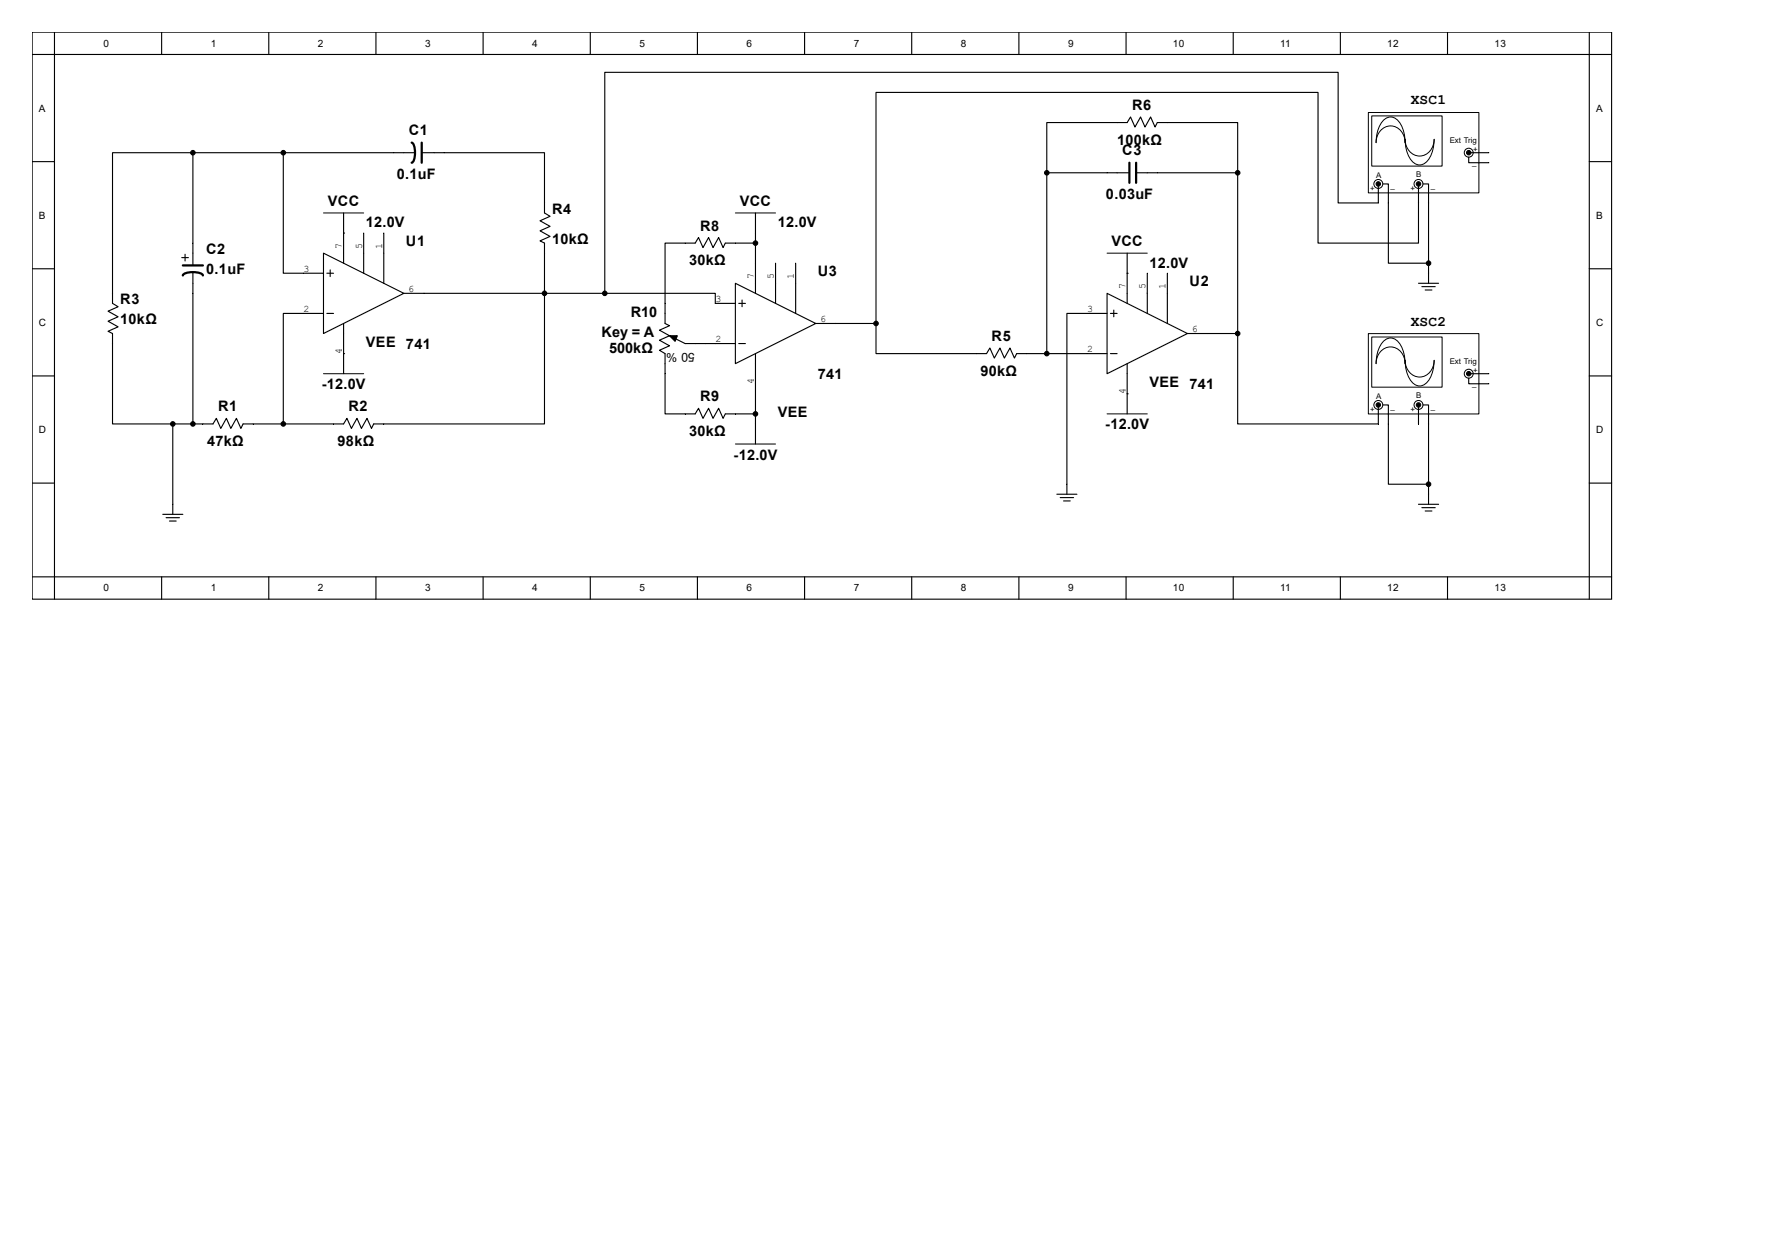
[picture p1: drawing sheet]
<svg xmlns="http://www.w3.org/2000/svg" width="420mm" height="297mm" viewBox="0 0 420 297" stroke-linecap="round" stroke-linejoin="round" font-family="sans-serif">
<g fill="none" stroke="#000" stroke-width=".26">
<path d="M7.6 7.6h374.4v134.4h-374.4zM7.6 12.9h374.4M12.9 7.6v134.4M38.3 7.6v5.3M63.7 7.6v5.3M89.1 7.6v5.3M114.5 7.6v5.3M139.9 7.6v5.3M165.3 7.6v5.3M190.7 7.6v5.3M216.1 7.6v5.3M241.5 7.6v5.3"/>
<path d="M266.9 7.6v5.3M292.3 7.6v5.3M317.7 7.6v5.3M343.1 7.6v5.3M376.7 7.6v134.4M7.6 38.3h5.3M376.7 38.3h5.3M129.1 48.1v2.4l1.3 .8-2.4 1 2.4 1.4-2.4 1 2.4 1.3-2.4 1.1 1.1 .5v2.4M7.6 63.7h5.3M26.7 69.5v2.4l1.3 .8-2.4 1.1 2.4 1.3-2.4 1 2.4 1.4-2.4 1 1.1 .6v2.3M376.7 63.7h5.3M7.6 89.1h5.3"/>
<path d="M376.7 89.1h5.3M7.6 114.5h5.3M48.1 100.5h2.4l.8-1.3 1 2.3 1.4-2.3 1 2.3 1.3-2.3 1.1 2.3 .5-1h2.4M79.1 100.5h2.3l.8-1.3 1.1 2.3 1.3-2.3 1.1 2.3 1.3-2.3 1 2.3 .6-1h2.4M376.7 114.5h5.3M7.6 136.7h374.4M38.3 136.7v5.3M63.7 136.7v5.3M89.1 136.7v5.3M114.5 136.7v5.3M139.9 136.7v5.3M165.3 136.7v5.3"/>
<path d="M190.7 136.7v5.3M216.1 136.7v5.3M241.5 136.7v5.3M266.9 136.7v5.3M292.3 136.7v5.3M317.7 136.7v5.3M343.1 136.7v5.3"/>
</g>
<path d="M324.4 26.7h26.1v19h-26.1z" fill="#fff"/>
<path d="M324.3 26.7h26.2v19h-26.2z" fill="none" stroke="#000" stroke-width=".24"/>
<path d="M325.2 27.5h16.6v11.9h-16.6z" fill="#fff"/>
<path d="M325.1 27.5h16.7v11.9h-16.7zM327.9 28.6a2.35 2.35 0 0 1 3.9 .6 8.3 8.3 0 0 1 1.2 4.6 3.5 3.5 0 0 0-1.6-3.3 3.5 3.5 0 0 0-3.7 0 4.1 4.1 0 0 0-1.5 3.3 7.8 7.8 0 0 1 1.7-5.2zM333 33a3.5 3.5 0 0 0 1.7 3.4 3.5 3.5 0 0 0 3.7-.1 4.1 4.1 0 0 0 1.5-3.3 7.2 7.2 0 0 1-2.2 5.7 2.38 2.38 0 0 1-3.4-1 8.3 8.3 0 0 1-1.3-4.7z" fill="none" stroke="#000" stroke-width=".24"/>
<g fill="#fff" stroke="#000" stroke-width=".24">
<circle cx="336.2" cy="43.6" r="1.06"/>
<circle cx="326.7" cy="43.6" r="1.06"/>
<circle cx="348.1" cy="36.2" r="1.06"/>
</g>
<g fill="none" stroke="#000" stroke-width=".26">
<path d="M45.7 36.2h-19v33.3M45.7 36.2h52.7M45.7 36.2v26.7M67.1 36.2v28.6h9.6M100 36.2h29.1v11.9M348.1 37.3v1.3h4.8M348.4 36.2h4.5M81.4 55.2h.1M81.4 50.5v11.9M86.2 55.2v9.6M91 55.2v12M179.1 57.6h-7.2l-.5 1.1-1.1-2.4-1.3 2.4-1.1-2.4-1.3 2.4-1-2.4-.8 1.3h-7.2v19.1l1.1 .5-2.4 1.1 2.4 1.3-2.4 1 2.4 1.4-2.4 1 1.3 .8v14.3h7.2l.8-1.3 1 2.4 1.3-2.4 1.1 2.4 1.3-2.4 1.1 2.4 .5-1.1h7.2"/>
<path d="M179.1 50.5v19M248.1 41v-11.9h19.1l.7-1.4 1.1 2.4 1.3-2.4 1.1 2.4 1.3-2.4 1.1 2.4 .5-1h19v11.9h-24M248.1 41h19.6M248.1 41v42.8M326.7 44.1v4M327.7 43.6h1.4v18.8h9.5M336.2 43.6v4.5M337.3 43.6h1.3v23.6M43.1 61.1h1.6M43.9 60.3v1.6M45.7 64.5v36M76.7 60l19 9.5-19 9.6z"/>
<path d="M76.7 74.3h-9.6v26.2M77.5 64.8h1.6M77.5 74.3h1.6M78.3 64v1.6M81.4 76.7v11.9M95.7 69.5h33.4M129.1 69.5v31h-38.1M129.1 60v9.5M158.7 79.6l3.7 1.8h11.9M169.5 71.9h4.8M174.3 67.2l19 9.5-19 9.5zM175.1 71.9h1.6"/>
<path d="M175.9 71.1v1.6M183.8 62.4v9.5M188.6 62.4v11.9M193.3 76.7h4.8M262.4 69.5l19 9.6-19 9.5zM262.4 74.3h-9.5v42.9M263.2 74.3h1.6M264 73.5v1.6M267.2 64.8h.1M267.2 60v11.9M271.9 64.8v9.5M276.7 64.8v11.9"/>
<path d="M281.4 79.1h4.8M336.2 67.2h4.8M337 67.9h3.2M337.8 68.7h1.6M26.7 81.4v19.1h14.3M81.4 83.8h.1M175.1 81.4h1.6M179.1 83.8v21.5M231.4 83.8h2.4l.8-1.3 1.1 2.4 1.3-2.4 1.1 2.4 1.3-2.4 1 2.4 .6-1.1h21.4M263.2 83.8h1.6M267.2 93.3h.1M267.2 86.2v11.9"/>
<path d="M41 100.5v21.4M41 100.5h7.1M60 100.5h19.1M250.5 117.2h4.7M251.3 118h3.2M252.1 118.7h1.6M38.6 121.9h4.7M39.4 122.7h3.1M40.2 123.5h1.5"/>
</g>
<g fill="#000" stroke="#000" stroke-width=".24">
<circle cx="348.1" cy="36.2" r=".53"/>
<circle cx="326.7" cy="43.6" r=".53"/>
<circle cx="336.2" cy="43.6" r=".53"/>
</g>
<g fill="#000" stroke="#000" stroke-width=".26">
<path d="M158.7 79.6h1.8l-.5 1.3z"/>
<circle cx="45.7" cy="36.2" r=".53"/>
<circle cx="67.1" cy="36.2" r=".53"/>
<circle cx="179.1" cy="57.6" r=".53"/>
<circle cx="248.1" cy="41" r=".53"/>
<circle cx="293.3" cy="41" r=".53"/>
<circle cx="129.1" cy="69.5" r=".53"/>
<circle cx="338.6" cy="62.4" r=".53"/>
<circle cx="179.1" cy="98.1" r=".53"/>
<circle cx="248.1" cy="83.8" r=".53"/>
<circle cx="41" cy="100.5" r=".53"/>
<circle cx="45.7" cy="100.5" r=".53"/>
<circle cx="67.1" cy="100.5" r=".53"/>
</g>
<path d="M97.6 33.8a2.44 2.44 0 0 1 .8 2.4l-.1 1.2a1.27 1.27 0 0 1-.7 1.2M100 33.8v4.8M267.7 38.6v4.7M269.3 38.6v4.7M43.3 65.3a2.44 2.44 0 0 1 2.4-.8l1.2 .1a1.27 1.27 0 0 1 1.2 .7M43.3 62.9h4.8" fill="none" stroke="#000" stroke-width=".53"/>
<path d="M76.7 50.5h9.5M174.3 50.5h9.5M262.4 60h9.5M76.7 88.6h9.5M262.4 98.1h9.5M174.3 105.3h9.5" fill="none" stroke="#000" stroke-width=".24"/>
<path d="M324.4 79.1h26.1v19h-26.1z" fill="#fff"/>
<path d="M324.3 79.1h26.2v19h-26.2z" fill="none" stroke="#000" stroke-width=".24"/>
<path d="M325.2 79.9h16.6v11.9h-16.6z" fill="#fff"/>
<path d="M325.1 79.9h16.7v11.9h-16.7zM327.9 80.9a2.35 2.35 0 0 1 3.9 .6 8.3 8.3 0 0 1 1.2 4.7 3.5 3.5 0 0 0-1.6-3.4 3.5 3.5 0 0 0-3.7 .1 4.1 4.1 0 0 0-1.5 3.3 7.8 7.8 0 0 1 1.7-5.3zM333 85.4a3.5 3.5 0 0 0 1.7 3.4 3.5 3.5 0 0 0 3.7-.1 4.1 4.1 0 0 0 1.5-3.3 7.2 7.2 0 0 1-2.2 5.7 2.38 2.38 0 0 1-3.4-1 8.3 8.3 0 0 1-1.3-4.7z" fill="none" stroke="#000" stroke-width=".24"/>
<g fill="#fff" stroke="#000" stroke-width=".24">
<circle cx="336.2" cy="96" r="1.06"/>
<circle cx="326.7" cy="96" r="1.06"/>
<circle cx="348.1" cy="88.6" r="1.06"/>
</g>
<g fill="none" stroke="#000" stroke-width=".26">
<path d="M293.3 41v38.1M326.7 48.1h-9.5v-31h-173.9v52.4M336.2 48.1v9.5h-23.8v-35.7h-104.8v54.8M129.1 69.5h14.2M143.3 69.5h26.2v2.4M198.1 76.7h9.5M207.6 76.7v7.1h23.8M286.2 79.1h7.1M293.3 79.1v21.4h33.4v-4M327.7 96h1.4v18.8h9.5M336.2 96v4.5M337.3 96h1.3v23.5"/>
<path d="M348.1 89.6v1.4h4.8M348.4 88.6h4.5M336.2 119.5h4.8M337 120.3h3.2M337.8 121.1h1.6"/>
</g>
<g fill="#000" stroke="#000" stroke-width=".24">
<circle cx="326.7" cy="96" r=".53"/>
<circle cx="336.2" cy="96" r=".53"/>
<circle cx="348.1" cy="88.6" r=".53"/>
</g>
<g fill="#000" stroke="#000" stroke-width=".26">
<circle cx="143.3" cy="69.5" r=".53"/>
<circle cx="207.6" cy="76.7" r=".53"/>
<circle cx="293.3" cy="79.1" r=".53"/>
<circle cx="338.6" cy="114.8" r=".53"/>
</g>
<g font-size="3.4">
<text x="268.3" y="26.1">R6</text>
<text x="334.3" y="24.8">XSC1</text>
<text x="96.9" y="31.9">C1</text>
<text x="264.8" y="34.3">100kΩ</text>
<text x="266" y="36.7">C3</text>
<text x="94" y="42.5">0.1uF</text>
<text x="262.1" y="47.2">0.03uF</text>
<text x="77.7" y="48.9">VCC</text>
<text x="86.7" y="53.9">12.0V</text>
<text x="130.9" y="50.7">R4</text>
<text x="175.3" y="48.9">VCC</text>
<text x="184.3" y="53.9">12.0V</text>
<text x="96.2" y="58.4">U1</text>
<text x="130.9" y="57.8">10kΩ</text>
<text x="165.9" y="54.7">R8</text>
<text x="263.4" y="58.4">VCC</text>
<text x="48.9" y="60.2">C2</text>
<text x="48.9" y="65">0.1uF</text>
<text x="163.3" y="62.9">30kΩ</text>
<text x="193.8" y="65.5">U3</text>
<text x="272.4" y="63.4">12.0V</text>
<text x="281.9" y="67.9">U2</text>
<text x="28.5" y="72.1">R3</text>
<text x="28.5" y="76.9">10kΩ</text>
<text x="149.5" y="75.1">R10</text>
<text x="334.3" y="77.2">XSC2</text>
<text x="86.7" y="82.2">VEE</text>
<text x="96.2" y="82.7">741</text>
<text x="142.6" y="79.8">Key = A</text>
<text x="144.4" y="83.7">500kΩ</text>
<text x="235" y="80.9">R5</text>
<text x="193.8" y="89.9">741</text>
<text x="232.4" y="89.1">90kΩ</text>
<text x="76.2" y="92.2">-12.0V</text>
<text x="165.9" y="95.2">R9</text>
<text x="272.4" y="91.7">VEE</text>
<text x="281.9" y="92.2">741</text>
<text x="51.7" y="97.5">R1</text>
<text x="82.6" y="97.5">R2</text>
<text x="184.3" y="98.8">VEE</text>
<text x="262" y="101.8">-12.0V</text>
<text x="49.1" y="105.7">47kΩ</text>
<text x="80" y="105.7">98kΩ</text>
<text x="163.3" y="103.3">30kΩ</text>
<text x="173.9" y="108.9">-12.0V</text>
</g>
<text font-size="2.9" x="164.7" y="83.6" transform="rotate(-180 164.7 83.6)">50 %</text>
<g font-size="2.4">
<text x="24.6" y="11.1">0</text>
<text x="50" y="11.1">1</text>
<text x="75.4" y="11.1">2</text>
<text x="100.8" y="11.1">3</text>
<text x="126.2" y="11.1">4</text>
<text x="151.6" y="11.1">5</text>
<text x="177" y="11.1">6</text>
<text x="202.4" y="11.1">7</text>
<text x="227.8" y="11.1">8</text>
<text x="253.2" y="11.1">9</text>
<text x="278" y="11.1">10</text>
<text x="303.4" y="11.1">11</text>
<text x="328.8" y="11.1">12</text>
<text x="354.2" y="11.1">13</text>
<text x="9.2" y="26.5">A</text>
<text x="378.3" y="26.5">A</text>
<text x="9.2" y="51.9">B</text>
<text x="378.3" y="51.9">B</text>
<text x="81" y="58.9" transform="rotate(-90 81 58.9)">7</text>
<text x="85.8" y="58.9" transform="rotate(-90 85.8 58.9)">5</text>
<text x="90.6" y="58.9" transform="rotate(-90 90.6 58.9)">1</text>
<text x="71.9" y="64.4">3</text>
<text x="96.8" y="69.1">6</text>
<text x="169.5" y="71.5">3</text>
<text x="178.6" y="66.1" transform="rotate(-90 178.6 66.1)">7</text>
<text x="183.4" y="66.1" transform="rotate(-90 183.4 66.1)">5</text>
<text x="188.2" y="66.1" transform="rotate(-90 188.2 66.1)">1</text>
<text x="266.7" y="68.5" transform="rotate(-90 266.7 68.5)">7</text>
<text x="271.5" y="68.5" transform="rotate(-90 271.5 68.5)">5</text>
<text x="276.3" y="68.5" transform="rotate(-90 276.3 68.5)">1</text>
<text x="9.2" y="77.3">C</text>
<text x="71.9" y="73.9">2</text>
<text x="194.4" y="76.3">6</text>
<text x="257.6" y="73.9">3</text>
<text x="378.3" y="77.3">C</text>
<text x="81" y="83.8" transform="rotate(-90 81 83.8)">4</text>
<text x="169.5" y="81">2</text>
<text x="257.6" y="83.4">2</text>
<text x="282.5" y="78.7">6</text>
<text x="178.6" y="91" transform="rotate(-90 178.6 91)">4</text>
<text x="266.7" y="93.3" transform="rotate(-90 266.7 93.3)">4</text>
<text x="9.2" y="102.7">D</text>
<text x="378.3" y="102.7">D</text>
<text x="24.6" y="140.2">0</text>
<text x="50" y="140.2">1</text>
<text x="75.4" y="140.2">2</text>
<text x="100.8" y="140.2">3</text>
<text x="126.2" y="140.2">4</text>
<text x="151.6" y="140.2">5</text>
<text x="177" y="140.2">6</text>
<text x="202.4" y="140.2">7</text>
<text x="227.8" y="140.2">8</text>
<text x="253.2" y="140.2">9</text>
<text x="278" y="140.2">10</text>
<text x="303.4" y="140.2">11</text>
<text x="328.8" y="140.2">12</text>
<text x="354.2" y="140.2">13</text>
</g>
<g font-size="1.9">
<text x="343.6" y="33.9">Ext Trig</text>
<text x="335.7" y="41.9">B</text>
<text x="348.9" y="39.2">_</text>
<text x="349.1" y="36">+</text>
<text x="324.8" y="45.3">+</text>
<text x="326.1" y="42.1">A</text>
<text x="329.6" y="44.5">_</text>
<text x="334.3" y="45.3">+</text>
<text x="339.1" y="44.5">_</text>
<text x="343.6" y="86.3">Ext Trig</text>
<text x="349.1" y="88.4">+</text>
<text x="326.1" y="94.5">A</text>
<text x="335.7" y="94.2">B</text>
<text x="348.9" y="91.6">_</text>
<text x="324.8" y="97.7">+</text>
<text x="329.6" y="96.9">_</text>
<text x="334.3" y="97.7">+</text>
<text x="339.1" y="96.9">_</text>
</g>
</svg>
